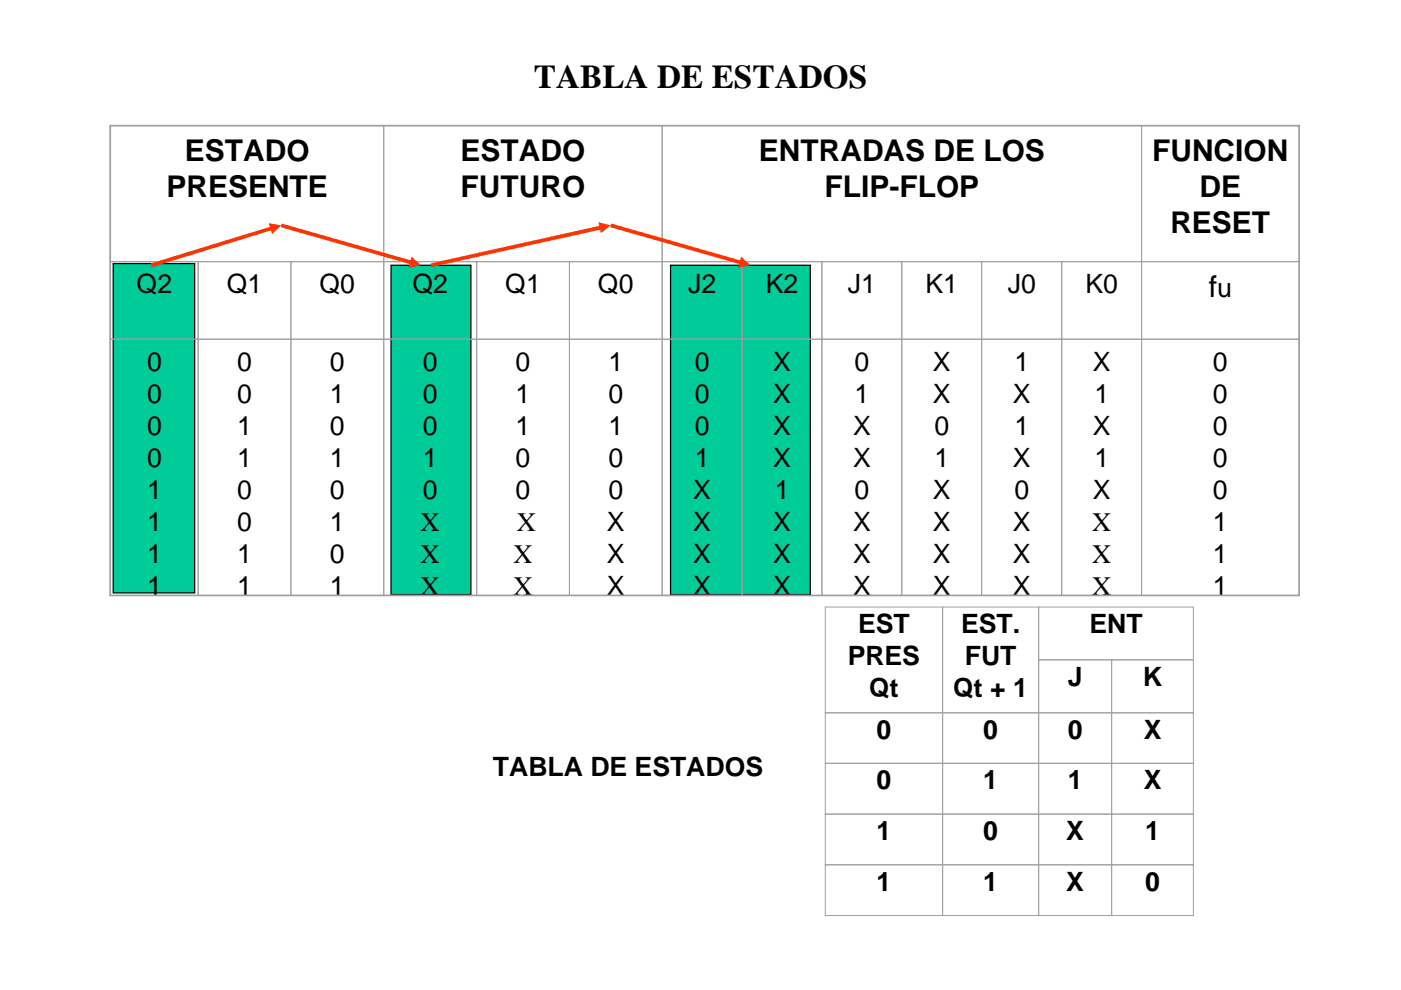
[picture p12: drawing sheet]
<svg xmlns="http://www.w3.org/2000/svg" width="297mm" height="210mm" viewBox="0 0 297 210" stroke-linecap="round" stroke-linejoin="round" font-family="sans-serif">
<path d="M144.3 92.2h27.5v8.5h-27.5z" fill="#0c9"/>
<path d="M144.3 92.2h27.5v8.5h-27.5z" fill="none" stroke="#f30" stroke-width=".26"/>
<path d="M142.2 56.3h29.6v69.8h-29.6z" fill="#0c9"/>
<path d="M142.2 56.3h29.6v69.8h-29.6z" fill="none" stroke="#000" stroke-width=".26"/>
<path d="M82.9 56.3h16.9v69.8h-16.9z" fill="#0c9"/>
<path d="M82.9 56.3h16.9v69.8h-16.9z" fill="none" stroke="#000" stroke-width=".26"/>
<path d="M24 55.9h17.3v69.9h-17.3z" fill="#0c9"/>
<path d="M24 55.9h17.3v69.9h-17.3z" fill="none" stroke="#000" stroke-width=".26"/>
<g fill="none" stroke="#a0a0a0" stroke-width=".21">
<path d="M23.4 26.7h58v28.8h-58zM81.4 26.7h59v28.8h-59zM140.4 26.7h101.6v28.8h-101.6zM242 26.7h33.4v28.8h-33.4zM23.4 55.5h18.6v16.4h-18.6zM42 55.5h19.7v16.4h-19.7zM61.7 55.5h19.7v16.4h-19.7zM81.4 55.5h19.7v16.4h-19.7zM101.1 55.5h19.6v16.4h-19.6zM120.7 55.5h19.7v16.4h-19.7zM140.4 55.5h16.9v16.4h-16.9zM157.3 55.5h17v16.4h-17z"/>
<path d="M174.3 55.5h16.9v16.4h-16.9zM191.2 55.5h16.9v16.4h-16.9zM208.1 55.5h17v16.4h-17zM225.1 55.5h16.9v16.4h-16.9zM242 55.5h33.4v16.4h-33.4zM23.4 71.9h18.6v54.3h-18.6zM42 71.9h19.7v54.3h-19.7zM61.7 71.9h19.7v54.3h-19.7zM81.4 71.9h19.7v54.3h-19.7zM101.1 71.9h19.6v54.3h-19.6zM120.7 71.9h19.7v54.3h-19.7zM140.4 71.9h16.9v54.3h-16.9z"/>
<path d="M157.3 71.9h17v54.3h-17zM174.3 71.9h16.9v54.3h-16.9zM191.2 71.9h16.9v54.3h-16.9zM208.1 71.9h17v54.3h-17zM225.1 71.9h16.9v54.3h-16.9zM242 71.9h33.4v54.3h-33.4z"/>
</g>
<path d="M23.3 26.6h252.2v99.7h-252.2z" fill="none" stroke="#a0a0a0" stroke-width=".31"/>
<g fill="#f30">
<path d="M32 55.9l25.6-7.9 .2 .7-25.6 7.9zM57 47.3l2.6 .5-1.9 1.8z"/>
<path d="M59.7 47.4l27.8 7.9-.3 .8-27.7-7.9zM87.3 54.5l2 1.8-2.7 .4z"/>
<path d="M91.3 55.9l36.1-8.1 .2 .8-36.1 8zM126.9 47.1l2.6 .7-2.1 1.7z"/>
<path d="M129.6 47.4l27.7 7.9-.2 .8-27.7-7.9zM157.1 54.5l2 1.8-2.6 .4z"/>
</g>
<g fill="none" stroke="#a0a0a0" stroke-width=".21">
<path d="M175 128.8h24.9v22.4h-24.9zM199.9 128.8h20.3v22.4h-20.3zM220.2 128.8h32.8v11.2h-32.8zM220.2 140h15.5v11.2h-15.5zM235.7 140h17.3v11.2h-17.3zM175 151.2h24.9v10.7h-24.9zM199.9 151.2h20.3v10.7h-20.3zM220.2 151.2h15.5v10.7h-15.5zM235.7 151.2h17.3v10.7h-17.3zM175 161.9h24.9v10.8h-24.9zM175 172.7h24.9v10.7h-24.9zM199.9 161.9h20.3v10.8h-20.3z"/>
<path d="M199.9 172.7h20.3v10.7h-20.3zM220.2 161.9h15.5v10.8h-15.5zM220.2 172.7h15.5v10.7h-15.5zM235.7 161.9h17.3v10.8h-17.3zM235.7 172.7h17.3v10.7h-17.3zM175 183.4h24.9v10.8h-24.9zM199.9 183.4h20.3v10.8h-20.3zM220.2 183.4h15.5v10.8h-15.5zM235.7 183.4h17.3v10.8h-17.3z"/>
</g>
<text font-size="7" x="113.2" y="18.6">TABLA DE ESTADOS</text>
<g font-size="6.3">
<text x="39.2" y="34.2">ESTADO</text>
<text x="97.7" y="34.2">ESTADO</text>
<text x="160.9" y="34.2">ENTRADAS DE LOS</text>
<text x="244.3" y="34.2">FUNCION</text>
<text x="35.3" y="41.8">PRESENTE</text>
<text x="97.7" y="41.8">FUTURO</text>
<text x="174.8" y="41.8">FLIP-FLOP</text>
<text x="254.3" y="41.8">DE</text>
<text x="248.1" y="49.4">RESET</text>
<text x="256.3" y="62.9">f</text>
</g>
<g font-size="5.7">
<text x="29" y="62.3">Q2</text>
<text x="48.1" y="62.3">Q1</text>
<text x="67.8" y="62.3">Q0</text>
<text x="87.4" y="62.3">Q2</text>
<text x="107.1" y="62.3">Q1</text>
<text x="126.8" y="62.3">Q0</text>
<text x="145.9" y="62.3">J2</text>
<text x="162.4" y="62.3">K2</text>
<text x="179.8" y="62.3">J1</text>
<text x="196.2" y="62.3">K1</text>
<text x="213.7" y="62.3">J0</text>
<text x="230.1" y="62.3">K0</text>
<text x="258" y="62.9">u</text>
<text x="31.2" y="78.7">0</text>
<text x="50.3" y="78.7">0</text>
<text x="70" y="78.7">0</text>
<text x="89.6" y="78.7">0</text>
<text x="109.3" y="78.7">0</text>
<text x="129" y="78.7">1</text>
<text x="147.3" y="78.7">0</text>
<text x="163.9" y="78.7">X</text>
<text x="181.2" y="78.7">0</text>
<text x="197.8" y="78.7">X</text>
<text x="215.1" y="78.7">1</text>
<text x="231.7" y="78.7">X</text>
<text x="257.2" y="78.7">0</text>
<text x="31.2" y="85.5">0</text>
<text x="50.3" y="85.5">0</text>
<text x="70" y="85.5">1</text>
<text x="89.6" y="85.5">0</text>
<text x="109.3" y="85.5">1</text>
<text x="129" y="85.5">0</text>
<text x="147.3" y="85.5">0</text>
<text x="163.9" y="85.5">X</text>
<text x="181.2" y="85.5">1</text>
<text x="197.8" y="85.5">X</text>
<text x="214.8" y="85.5">X</text>
<text x="232" y="85.5">1</text>
<text x="257.2" y="85.5">0</text>
<text x="31.2" y="92.3">0</text>
<text x="50.3" y="92.3">1</text>
<text x="70" y="92.3">0</text>
<text x="89.6" y="92.3">0</text>
<text x="109.3" y="92.3">1</text>
<text x="129" y="92.3">1</text>
<text x="147.3" y="92.3">0</text>
<text x="163.9" y="92.3">X</text>
<text x="180.9" y="92.3">X</text>
<text x="198.1" y="92.3">0</text>
<text x="215.1" y="92.3">1</text>
<text x="231.7" y="92.3">X</text>
<text x="257.2" y="92.3">0</text>
<text x="31.2" y="99.1">0</text>
<text x="50.3" y="99.1">1</text>
<text x="70" y="99.1">1</text>
<text x="89.6" y="99.1">1</text>
<text x="109.3" y="99.1">0</text>
<text x="129" y="99.1">0</text>
<text x="147.3" y="99.1">1</text>
<text x="163.9" y="99.1">X</text>
<text x="180.9" y="99.1">X</text>
<text x="198.1" y="99.1">1</text>
<text x="214.8" y="99.1">X</text>
<text x="232" y="99.1">1</text>
<text x="257.2" y="99.1">0</text>
<text x="31.2" y="105.9">1</text>
<text x="50.3" y="105.9">0</text>
<text x="70" y="105.9">0</text>
<text x="89.6" y="105.9">0</text>
<text x="109.3" y="105.9">0</text>
<text x="129" y="105.9">0</text>
<text x="147" y="105.9">X</text>
<text x="164.3" y="105.9">1</text>
<text x="181.2" y="105.9">0</text>
<text x="197.8" y="105.9">X</text>
<text x="215.1" y="105.9">0</text>
<text x="231.7" y="105.9">X</text>
<text x="257.2" y="105.9">0</text>
<text x="31.2" y="112.6">1</text>
<text x="50.3" y="112.6">0</text>
<text x="70" y="112.6">1</text>
<text x="89.2" y="112.6">X</text>
<text x="109.6" y="112.6">X</text>
<text x="128.7" y="112.7">X</text>
<text x="147" y="112.7">X</text>
<text x="163.9" y="112.7">X</text>
<text x="180.9" y="112.7">X</text>
<text x="197.8" y="112.7">X</text>
<text x="214.8" y="112.7">X</text>
<text x="231.5" y="112.6">X</text>
<text x="257.2" y="112.6">1</text>
<text x="31.2" y="119.4">1</text>
<text x="50.3" y="119.4">1</text>
<text x="70" y="119.4">0</text>
<text x="89.2" y="119.4">X</text>
<text x="108.9" y="119.4">X</text>
<text x="128.7" y="119.5">X</text>
<text x="147" y="119.5">X</text>
<text x="163.9" y="119.5">X</text>
<text x="180.9" y="119.5">X</text>
<text x="197.8" y="119.5">X</text>
<text x="214.8" y="119.5">X</text>
<text x="231.5" y="119.4">X</text>
<text x="257.2" y="119.4">1</text>
<text x="31.2" y="126.2">1</text>
<text x="50.3" y="126.2">1</text>
<text x="70" y="126.2">1</text>
<text x="89.2" y="126.2">X</text>
<text x="108.9" y="126.2">X</text>
<text x="128.7" y="126.2">X</text>
<text x="147" y="126.2">X</text>
<text x="163.9" y="126.2">X</text>
<text x="180.9" y="126.2">X</text>
<text x="197.8" y="126.2">X</text>
<text x="214.8" y="126.2">X</text>
<text x="231.5" y="126.2">X</text>
<text x="257.2" y="126.2">1</text>
<text x="181.9" y="134.3">EST</text>
<text x="203.8" y="134.3">EST.</text>
<text x="231" y="134.2">ENT</text>
<text x="179.7" y="141">PRES</text>
<text x="204.6" y="141.1">FUT</text>
<text x="184.3" y="147.8">Qt</text>
<text x="202.1" y="147.8">Qt + 1</text>
<text x="226.4" y="145.4">J</text>
<text x="242.3" y="145.4">K</text>
<text x="185.8" y="156.7">0</text>
<text x="208.5" y="156.7">0</text>
<text x="226.4" y="156.7">0</text>
<text x="242.5" y="156.7">X</text>
<text x="104.5" y="164.7">TABLA DE ESTADOS</text>
<text x="185.8" y="167.4">0</text>
<text x="208.5" y="167.4">1</text>
<text x="226.4" y="167.4">1</text>
<text x="242.5" y="167.4">X</text>
<text x="185.8" y="178.1">1</text>
<text x="208.5" y="178.1">0</text>
<text x="226.1" y="178.1">X</text>
<text x="242.8" y="178.1">1</text>
<text x="185.8" y="188.9">1</text>
<text x="208.5" y="188.9">1</text>
<text x="226.1" y="188.9">X</text>
<text x="242.8" y="188.9">0</text>
</g>
</svg>
